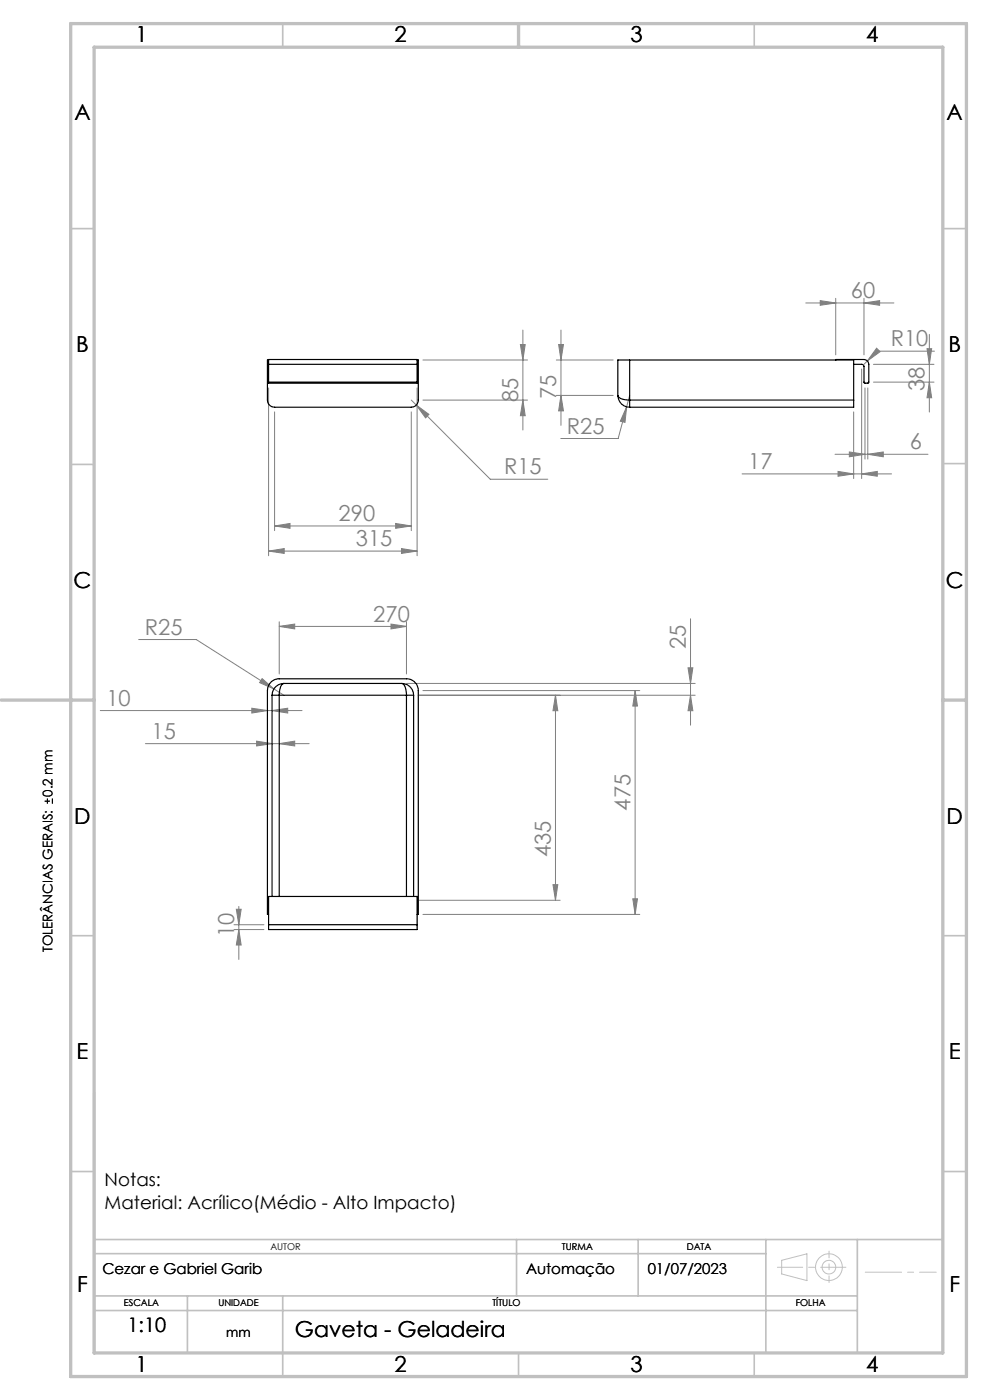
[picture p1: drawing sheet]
<svg xmlns="http://www.w3.org/2000/svg" width="210mm" height="297mm" viewBox="0 0 210 297" stroke-linecap="round" stroke-linejoin="round" font-family="sans-serif">
<path d="M9.5 170h1.1M10.1 169.4v1.1M11.1 169.4v1.1" fill="none" stroke="#000" stroke-width=".21"/>
<g fill="none" stroke="#c0c0c0" stroke-width=".21">
<path d="M165.8 267.4l5.4-1.4v5.7l-5.4-1.4z"/>
<circle cx="175.8" cy="268.8" r="1.44"/>
<circle cx="175.8" cy="268.8" r="2.83"/>
</g>
<g fill="none" stroke="#808080" stroke-width=".21">
<path d="M89.7 76.4h22.2M110.4 73.1h1l-.5 3.3zM110.9 70v21.2M118 76.4h12.1M118.5 73.1h1l-.5 3.3zM119 70v20.2M170.9 64.3h18.7M174 63.8l3.3 .5-3.3 .5zM177.3 63.3v12M182.8 78.3v23.2M183.3 64.3l3.3-.5v1zM183.3 63.3v12"/>
<path d="M185.3 77.3h12.8M185.9 73.9l.8 .7-2.7 2zM196.6 74h1l-.5 3.3zM197.1 70.9v16.5M198.2 74.5h-12.1l-2.8 2.8M57 82.3v35.6M58.2 87.4v25.2M87.2 87.4v25.2M87.2 84.9l1.1 1M88.3 85.9l2.7 2-.7 .7zM88.3 85.9l15.7 15.8h12.2M88.5 82.3v35.6"/>
<path d="M89.7 84.9h22.2M110.9 84.9l.5 3.3h-1zM118 83.9h12.1M119 83.9l.5 3.3h-1zM132.9 86.3l-.3 3.3-1-.2zM132.9 86.3l-1.8 6.7h-12.1M133.6 83.9l-.7 2.4M177.1 96.4h19.7M180.2 95.9l3.3 .5-3.3 .5zM181.1 87.4v14.1M183.5 82.3v15.1M184.1 96.4l3.3-.5v1z"/>
<path d="M184.1 82.3v15.1M185.3 81.1h12.8M197.1 81.1l.5 3.3h-1zM57 116.9l3.3-.5v1zM57 116.9h31.5M58.2 111.6l3.3-.5v1zM58.2 111.6h29M83.9 111.1l3.3 .5-3.3 .5zM85.2 116.4l3.3 .5-3.3 .5zM157.4 100.5h31.7M177.8 100l3.3 .5-3.3 .5zM182.8 100.5l3.3-.5v1z"/>
<path d="M29.4 135.7h12.2l16.5 10.5M59.2 132.9l3.3-.5v1zM59.2 131.9v11.1M59.2 132.9h27M82.9 132.4l3.3 .5-3.3 .5zM86.2 131.9v11.1M146.5 131.3v22.5M21.3 150.7h42.8M30.8 157.8h34.8M53.4 150.2l3.3 .5-3.3 .6zM54.4 157.2l3.3 .6-3.3 .5zM55.6 144l2.5 2.2-3-1.4z"/>
<path d="M57.7 150.7l3.3-.5v1.1zM58.1 146.2l2.1 1.3M59.2 157.8l3.3-.6v1.1zM86.2 145h61.3M88.7 147.5h58.8M89.7 146.5h46M117.8 147.5l.5 3.3h-1zM117.8 147.5v43.5M134.7 146.5l.5 3.3h-1zM134.7 146.5v47.5M145.9 141.7h1.1l-.5 3.3zM146.5 147.5l.5 3.3h-1.1z"/>
<path d="M49.6 196.2h6.4M49.6 197.2h6.4M50.1 192.9h1.1l-.5 3.3zM50.7 197.2l.5 3.3h-1.1zM50.7 192.3v11.2M88.7 191h30.1M89.7 194h46M117.3 187.7h1l-.5 3.3zM134.2 190.7h1l-.5 3.3z"/>
</g>
<path d="M183.5 269.9h15.1" fill="none" stroke="#c0c0c0" stroke-width=".21" stroke-dasharray="15.2 1.3 1.3 1.3" stroke-dashoffset="7.5"/>
<path d="M200 260.4v7.3" fill="none" stroke="#c0c0c0" stroke-width=".21" stroke-dasharray="15.2 1.3 1.3 1.3" stroke-dashoffset="13.5"/>
<path d="M175.9 265.4v6.7" fill="none" stroke="#c0c0c0" stroke-width=".21" stroke-dasharray="15.2 1.3 1.3 1.3" stroke-dashoffset="13.8"/>
<path d="M164.9 268.8h14.5" fill="none" stroke="#c0c0c0" stroke-width=".21" stroke-dasharray="15.2 1.3 1.3 1.3" stroke-dashoffset="9.9"/>
<g fill="none" stroke="#c0c0c0" stroke-width=".35">
<path d="M60 5v5M160 5v5M15 48.5h5M200 48.5h5M15 98.5h5M200 98.4h5M15 198.5h5M200 198.5h5M15 248.5h5M200 248.5h5M20 274.9h161.9M20 263h180"/>
<path d="M20 278h161.9M20 266h142.5M39.8 274.9v12.1M60 274.9v17.1M109.6 263v11.9M135.4 263v11.9M162.5 263v24M181.9 263v24M110 287v5M160 287v5"/>
</g>
<path d="M20 231.8v55.2" fill="none" stroke="#c0c0c0" stroke-width=".5"/>
<path d="M15 5h190v287h-190zM20 10h180v277h-180zM110 5v5M.2 148.5h19.8M200 148.5h5" fill="none" stroke="#c0c0c0" stroke-width=".7"/>
<g fill="#808080">
<path d="M182.8 100.5l3.3-.5v1zM177.8 100l3.3 .5-3.3 .5z"/>
<path d="M184.1 96.4l3.3-.5v1zM180.2 95.9l3.3 .5-3.3 .5zM82.9 132.4l3.3 .5-3.3 .5zM59.2 132.9l3.3-.5v1zM57.7 150.7l3.3-.5v1.1zM53.4 150.2l3.3 .5-3.3 .6zM59.2 157.8l3.3-.6v1.1zM54.4 157.2l3.3 .6-3.3 .5z"/>
<path d="M58.2 111.6l3.3-.5v1zM83.9 111.1l3.3 .5-3.3 .5zM88.3 85.9l2 2.7 .7-.7zM57 116.9l3.3-.5v1zM85.2 116.4l3.3 .5-3.3 .5zM185.9 73.9l-1.9 2.7 2.7-2zM174 63.8l3.3 .5-3.3 .5zM183.3 64.3l3.3-.5v1zM132.9 86.3l-1.3 3.1 1 .2zM55.6 144l-.5 .8 3 1.4z"/>
<path d="M119 83.9l.5 3.3h-1zM118.5 73.1h1l-.5 3.3zM117.3 187.7h1l-.5 3.3zM117.8 147.5l.5 3.3h-1zM134.2 190.7h1l-.5 3.3zM134.7 146.5l.5 3.3h-1zM146.5 147.5l.5 3.3h-1.1zM145.9 141.7h1.1l-.5 3.3z"/>
<path d="M110.4 73.1h1l-.5 3.3zM110.9 84.9l.5 3.3h-1zM196.6 74h1l-.5 3.3zM197.1 81.1l.5 3.3h-1zM50.1 192.9h1.1l-.5 3.3zM50.7 197.2l.5 3.3h-1.1z"/>
</g>
<g fill="none" stroke="#000" stroke-width=".25">
<path d="M57 77.3v-1h31.5v1M57 76.4h-.3v8.5a1.51 1.51 0 0 0 1.5 1.5h29a1.51 1.51 0 0 0 1.5-1.5v-8.5h-.2M57 77.3h31.5M57 77.3v3.8M88.5 77.3v3.8M133.6 76.4h-2.5v7.5M133.6 76.4h47.5v8.5M133.6 76.4v8.5M177.3 76.4l6-.1a1.09 1.09 0 0 1 1 1v3.8l-.2 .2h-.7l-.1-.2-.1-3.6-.3-.2h-1.8M57 81.1v.2h31.5v-.2M57 81.1h31.5M131.1 83.9a2.11 2.11 0 0 0 2.2 1h.3"/>
<path d="M131.1 83.9a2.52 2.52 0 0 0 2.5 2.5M133.6 84.9v1.5M133.6 84.9h47.5M181.1 84.9v1.5h-47.5M57.7 147.5h1.5M57.7 147.5v42.7M59.2 147.5h27M59.2 147.5v42.7M60.2 145a2.52 2.52 0 0 0-2.5 2.5M60.2 145a2.09 2.09 0 0 0-1 2.2v.3M60.2 145h25M85.2 145a2.52 2.52 0 0 1 2.5 2.5"/>
<path d="M85.2 145a2.09 2.09 0 0 1 1 2.2v.3M86.2 147.5h1.5M86.2 147.5v42.7M87.7 147.5v42.7M57 196.2v1h31.5v-1M57 194h-.3v-47.5a2.52 2.52 0 0 1 2.5-2.5h27a2.46 2.46 0 0 1 2.5 2.5v47.5h-.2M57 196.2v-6h31.5v6M57 196.2h31.5"/>
</g>
<g font-size="4.7">
<text x="28.7" y="9">1</text>
<text x="83.7" y="9">2</text>
<text x="133.7" y="9">3</text>
<text x="183.7" y="9">4</text>
<text x="15.8" y="25.5">A</text>
<text x="200.8" y="25.5">A</text>
<text x="16.2" y="74.7">B</text>
<text x="201.2" y="74.8">B</text>
<text x="15.6" y="124.7">C</text>
<text x="200.6" y="124.7">C</text>
<text x="15.8" y="174.7">D</text>
<text x="200.8" y="174.8">D</text>
<text x="16.2" y="224.7">E</text>
<text x="201.3" y="224.7">E</text>
<text x="16.4" y="274">F</text>
<text x="201.4" y="274">F</text>
<text x="62.6" y="283.7">Gaveta - Geladeira</text>
<text x="28.7" y="291">1</text>
<text x="83.7" y="291">2</text>
<text x="133.7" y="291">3</text>
<text x="183.7" y="291">4</text>
</g>
<g font-size="4.7" fill="#808080">
<text x="180.5" y="63.2">60</text>
<text x="188.9" y="73.5">R10</text>
<text x="196.1" y="83" transform="rotate(-90 196.1 83)">38</text>
<text x="109.9" y="85.4" transform="rotate(-90 109.9 85.4)">85</text>
<text x="118" y="84.6" transform="rotate(-90 118 84.6)">75</text>
<text x="120.3" y="92">R25</text>
<text x="193" y="95.4">6</text>
<text x="106.9" y="100.6">R15</text>
<text x="158.7" y="99.5">17</text>
<text x="71.8" y="110.5">290</text>
<text x="75.5" y="115.9">315</text>
<text x="79.2" y="131.9">270</text>
<text x="30.7" y="134.6">R25</text>
<text x="145.5" y="137.7" transform="rotate(-90 145.5 137.7)">25</text>
<text x="22.6" y="149.7">10</text>
<text x="32.2" y="156.7">15</text>
<text x="133.7" y="172" transform="rotate(-90 133.7 172)">475</text>
<text x="116.8" y="181.9" transform="rotate(-90 116.8 181.9)">435</text>
<text x="49.7" y="198.8" transform="rotate(-90 49.7 198.8)">10</text>
</g>
<text font-size="4.2" x="27.1" y="282.7">1:10</text>
<g font-size="3.9">
<text x="22.2" y="251.6">Notas:</text>
<text x="22.2" y="256.5">Material: Acrílico(Médio - Alto Impacto)</text>
</g>
<g font-size="3.2">
<text x="21.7" y="270.3">Cezar e Gabriel Garib</text>
<text x="111.6" y="270.3">Automação</text>
<text x="137.4" y="270.3">01/07/2023</text>
</g>
<g font-size="2.8">
<text x="11.1" y="169" transform="rotate(-90 11.1 169)">0.2 mm</text>
<text x="11.1" y="202" transform="rotate(-90 11.1 202)">TOLERÂNCIAS GERAIS:</text>
<text x="48" y="283.7">mm</text>
</g>
<g font-size="2">
<text x="57.4" y="265.1">AUTOR</text>
<text x="119.2" y="265.1">TURMA</text>
<text x="145.7" y="265.2">DATA</text>
<text x="26.3" y="277.1">ESCALA</text>
<text x="46.3" y="277.1">UNIDADE</text>
<text x="104.4" y="277.1">TÍTULO</text>
<text x="168.8" y="277.1">FOLHA</text>
</g>
</svg>
